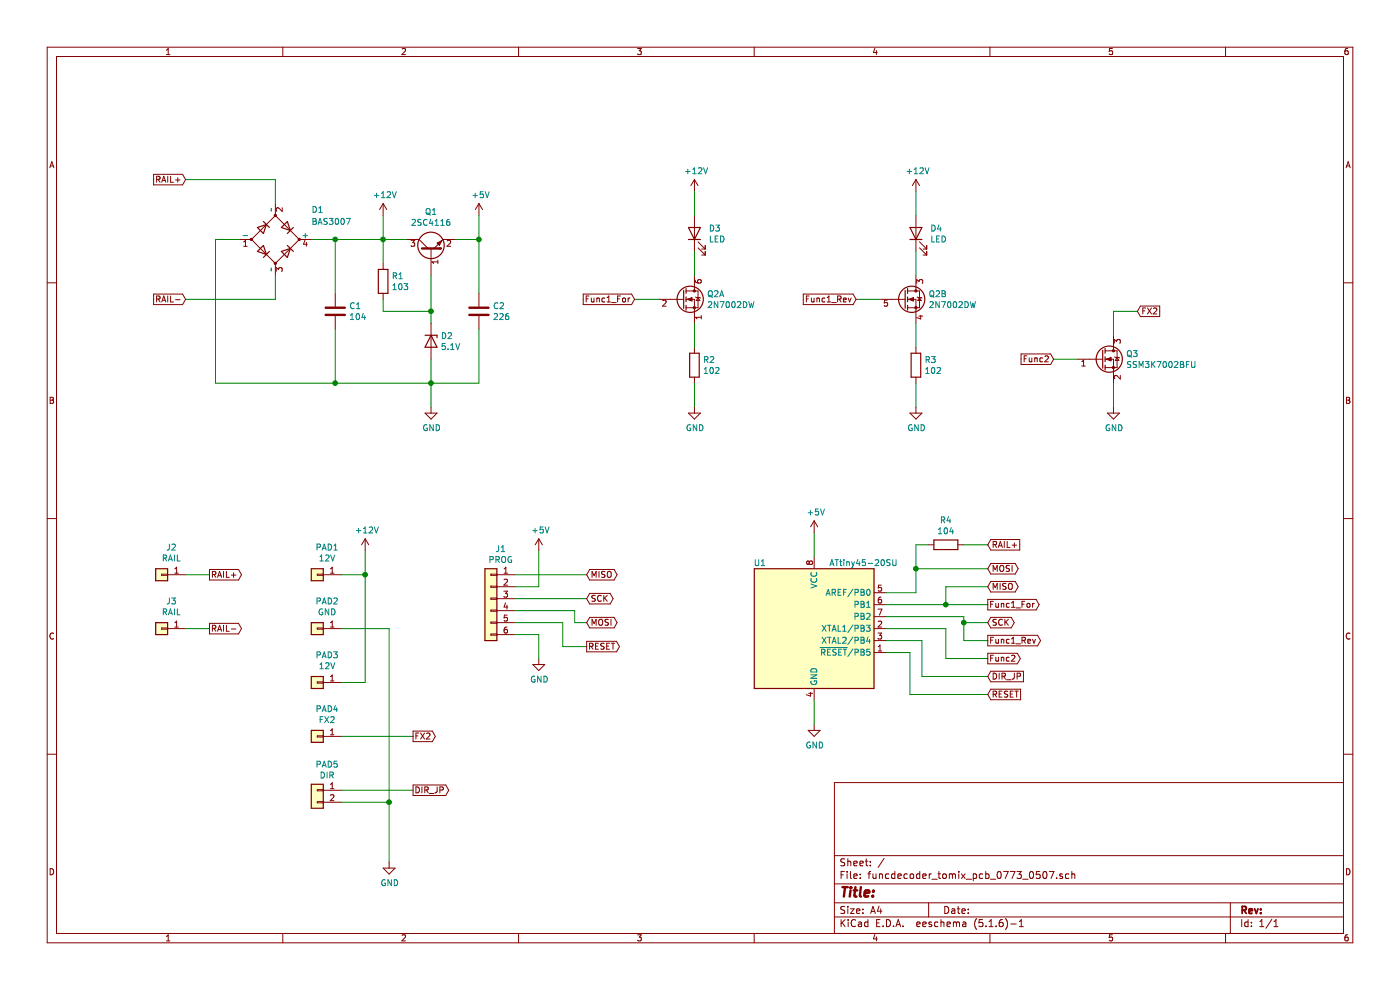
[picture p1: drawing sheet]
EESchema Schematic File Version 4
EELAYER 30 0
EELAYER END
$Descr A4 11693 8268
encoding utf-8
Sheet 1 1
Title ""
Date ""
Rev ""
Comp ""
Comment1 ""
Comment2 ""
Comment3 ""
Comment4 ""
$EndDescr
$Comp
L Device:D_Bridge_-AA+ D1
U 1 1
P 2300 2000
F 0 "D1" H 2600 2250 50  0000 L CNN
F 1 "BAS3007" H 2600 2150 50  0000 L CNN
F 2 "footprint:SOT-143" H 2300 2000 50  0001 C CNN
F 3 "~" H 2300 2000 50  0001 C CNN
	1    2300 2000
	1    0    0    -1  
$EndComp
$Comp
L MCU_Microchip_ATtiny:ATtiny45-20SU U1
U 1 1
P 6800 5250
F 0 "U1" H 6400 5800 50  0000 R CNN
F 1 "ATtiny45-20SU" H 7500 5800 50  0000 R CNN
F 2 "footprint:TSSOP-8" H 6800 5250 50  0001 C CIN
F 3 "http://ww1.microchip.com/downloads/en/DeviceDoc/atmel-2586-avr-8-bit-microcontroller-attiny25-attiny45-attiny85_datasheet.pdf" H 6800 5250 50  0001 C CNN
	1    6800 5250
	1    0    0    -1  
$EndComp
$Comp
L Device:C C2
U 1 1
P 4000 2600
F 0 "C2" H 4115 2646 50  0000 L CNN
F 1 "226" H 4115 2555 50  0000 L CNN
F 2 "footprint:C_1608" H 4038 2450 50  0001 C CNN
F 3 "~" H 4000 2600 50  0001 C CNN
	1    4000 2600
	1    0    0    -1  
$EndComp
$Comp
L Device:C C1
U 1 1
P 2800 2600
F 0 "C1" H 2915 2646 50  0000 L CNN
F 1 "104" H 2915 2555 50  0000 L CNN
F 2 "footprint:C_1005" H 2838 2450 50  0001 C CNN
F 3 "~" H 2800 2600 50  0001 C CNN
	1    2800 2600
	1    0    0    -1  
$EndComp
$Comp
L Device:D_Zener D2
U 1 1
P 3600 2850
F 0 "D2" V 3554 2930 50  0000 L CNN
F 1 "5.1V" V 3645 2930 50  0000 L CNN
F 2 "footprint:UMD2" H 3600 2850 50  0001 C CNN
F 3 "~" H 3600 2850 50  0001 C CNN
	1    3600 2850
	0    1    1    0   
$EndComp
$Comp
L Device:R R1
U 1 1
P 3200 2350
F 0 "R1" H 3270 2396 50  0000 L CNN
F 1 "103" H 3270 2305 50  0000 L CNN
F 2 "footprint:R_1608" V 3130 2350 50  0001 C CNN
F 3 "~" H 3200 2350 50  0001 C CNN
	1    3200 2350
	1    0    0    -1  
$EndComp
$Comp
L Device:Q_DUAL_NMOS_S1G1D2S2G2D1 Q2
U 1 1
P 5700 2500
F 0 "Q2" H 5904 2546 50  0000 L CNN
F 1 "2N7002DW" H 5904 2455 50  0000 L CNN
F 2 "footprint:SOT-363-nomark" H 5900 2500 50  0001 C CNN
F 3 "~" H 5900 2500 50  0001 C CNN
	1    5700 2500
	1    0    0    -1  
$EndComp
$Comp
L Device:Q_DUAL_NMOS_S1G1D2S2G2D1 Q2
U 2 1
P 7550 2500
F 0 "Q2" H 7754 2546 50  0000 L CNN
F 1 "2N7002DW" H 7754 2455 50  0000 L CNN
F 2 "footprint:SOT-363-nomark" H 7750 2500 50  0001 C CNN
F 3 "~" H 7750 2500 50  0001 C CNN
	2    7550 2500
	1    0    0    -1  
$EndComp
$Comp
L Device:Q_NPN_BEC Q1
U 1 1
P 3600 2100
F 0 "Q1" V 3928 2100 50  0000 C CNN
F 1 "2SC4116" V 3837 2100 50  0000 C CNN
F 2 "footprint:SC-70" H 3800 2200 50  0001 C CNN
F 3 "~" H 3600 2100 50  0001 C CNN
	1    3600 2100
	0    -1   -1   0   
$EndComp
Wire Wire Line
	3200 2500 3200 2600
Wire Wire Line
	3200 2600 3600 2600
Wire Wire Line
	3600 2600 3600 2300
Wire Wire Line
	3600 2600 3600 2700
Connection ~ 3600 2600
Wire Wire Line
	3200 2200 3200 2000
Wire Wire Line
	3200 2000 3400 2000
Connection ~ 3200 2000
Wire Wire Line
	2800 2450 2800 2000
Wire Wire Line
	2800 2000 3200 2000
Wire Wire Line
	2800 2000 2600 2000
Connection ~ 2800 2000
Wire Wire Line
	2000 2000 1800 2000
Wire Wire Line
	1800 2000 1800 3200
Wire Wire Line
	1800 3200 2800 3200
Wire Wire Line
	3600 3200 3600 3000
Wire Wire Line
	3600 3200 4000 3200
Wire Wire Line
	4000 3200 4000 2750
Connection ~ 3600 3200
Wire Wire Line
	4000 2450 4000 2000
Wire Wire Line
	4000 2000 3800 2000
Wire Wire Line
	2800 2750 2800 3200
Connection ~ 2800 3200
Wire Wire Line
	2800 3200 3600 3200
Wire Wire Line
	2300 2300 2300 2500
Wire Wire Line
	2300 1700 2300 1500
Wire Wire Line
	2300 1500 1550 1500
Text GLabel 1550 1500 0    50   Input ~ 0
RAIL+
Text GLabel 1550 2500 0    50   Input ~ 0
RAIL-
Wire Wire Line
	1550 2500 2300 2500
Wire Wire Line
	4000 2000 4000 1800
Connection ~ 4000 2000
$Comp
L power:+5V #PWR0101
U 1 1
P 4000 1800
F 0 "#PWR0101" H 4000 1650 50  0001 C CNN
F 1 "+5V" H 4015 1973 50  0000 C CNN
F 2 "" H 4000 1800 50  0001 C CNN
F 3 "" H 4000 1800 50  0001 C CNN
	1    4000 1800
	1    0    0    -1  
$EndComp
$Comp
L power:GND #PWR0102
U 1 1
P 3600 3400
F 0 "#PWR0102" H 3600 3150 50  0001 C CNN
F 1 "GND" H 3605 3227 50  0000 C CNN
F 2 "" H 3600 3400 50  0001 C CNN
F 3 "" H 3600 3400 50  0001 C CNN
	1    3600 3400
	1    0    0    -1  
$EndComp
$Comp
L power:+12V #PWR0103
U 1 1
P 3200 1800
F 0 "#PWR0103" H 3200 1650 50  0001 C CNN
F 1 "+12V" H 3215 1973 50  0000 C CNN
F 2 "" H 3200 1800 50  0001 C CNN
F 3 "" H 3200 1800 50  0001 C CNN
	1    3200 1800
	1    0    0    -1  
$EndComp
Wire Wire Line
	3200 1800 3200 2000
Wire Wire Line
	3600 3200 3600 3400
$Comp
L Device:R R3
U 1 1
P 7650 3050
F 0 "R3" H 7720 3096 50  0000 L CNN
F 1 "102" H 7720 3005 50  0000 L CNN
F 2 "footprint:R_1608" V 7580 3050 50  0001 C CNN
F 3 "~" H 7650 3050 50  0001 C CNN
	1    7650 3050
	1    0    0    -1  
$EndComp
$Comp
L Device:R R2
U 1 1
P 5800 3050
F 0 "R2" H 5870 3096 50  0000 L CNN
F 1 "102" H 5870 3005 50  0000 L CNN
F 2 "footprint:R_1608" V 5730 3050 50  0001 C CNN
F 3 "~" H 5800 3050 50  0001 C CNN
	1    5800 3050
	1    0    0    -1  
$EndComp
Wire Wire Line
	5800 2700 5800 2900
Wire Wire Line
	5800 3200 5800 3400
Wire Wire Line
	7650 3200 7650 3400
Wire Wire Line
	7650 2700 7650 2900
Wire Wire Line
	5800 2300 5800 2100
Wire Wire Line
	7650 2300 7650 2100
Wire Wire Line
	7350 2500 7150 2500
Wire Wire Line
	5500 2500 5300 2500
Text GLabel 5300 2500 0    50   Input ~ 0
Func1_For
Text GLabel 7150 2500 0    50   Input ~ 0
Func1_Rev
$Comp
L Device:LED D3
U 1 1
P 5800 1950
F 0 "D3" V 5839 1832 50  0000 R CNN
F 1 "LED" V 5748 1832 50  0000 R CNN
F 2 "footprint:LED_1224_1005_SIDE" H 5800 1950 50  0001 C CNN
F 3 "~" H 5800 1950 50  0001 C CNN
	1    5800 1950
	0    -1   -1   0   
$EndComp
$Comp
L Device:LED D4
U 1 1
P 7650 1950
F 0 "D4" V 7689 1832 50  0000 R CNN
F 1 "LED" V 7598 1832 50  0000 R CNN
F 2 "footprint:LED_1224_1005_SIDE" H 7650 1950 50  0001 C CNN
F 3 "~" H 7650 1950 50  0001 C CNN
	1    7650 1950
	0    -1   -1   0   
$EndComp
Wire Wire Line
	7650 1800 7650 1600
Wire Wire Line
	5800 1800 5800 1600
$Comp
L power:+12V #PWR0104
U 1 1
P 5800 1600
F 0 "#PWR0104" H 5800 1450 50  0001 C CNN
F 1 "+12V" H 5815 1773 50  0000 C CNN
F 2 "" H 5800 1600 50  0001 C CNN
F 3 "" H 5800 1600 50  0001 C CNN
	1    5800 1600
	1    0    0    -1  
$EndComp
$Comp
L power:+12V #PWR0105
U 1 1
P 7650 1600
F 0 "#PWR0105" H 7650 1450 50  0001 C CNN
F 1 "+12V" H 7665 1773 50  0000 C CNN
F 2 "" H 7650 1600 50  0001 C CNN
F 3 "" H 7650 1600 50  0001 C CNN
	1    7650 1600
	1    0    0    -1  
$EndComp
$Comp
L power:GND #PWR0106
U 1 1
P 5800 3400
F 0 "#PWR0106" H 5800 3150 50  0001 C CNN
F 1 "GND" H 5805 3227 50  0000 C CNN
F 2 "" H 5800 3400 50  0001 C CNN
F 3 "" H 5800 3400 50  0001 C CNN
	1    5800 3400
	1    0    0    -1  
$EndComp
$Comp
L power:GND #PWR0107
U 1 1
P 7650 3400
F 0 "#PWR0107" H 7650 3150 50  0001 C CNN
F 1 "GND" H 7655 3227 50  0000 C CNN
F 2 "" H 7650 3400 50  0001 C CNN
F 3 "" H 7650 3400 50  0001 C CNN
	1    7650 3400
	1    0    0    -1  
$EndComp
Wire Wire Line
	6800 4650 6800 4450
Wire Wire Line
	6800 5850 6800 6050
$Comp
L power:GND #PWR0108
U 1 1
P 6800 6050
F 0 "#PWR0108" H 6800 5800 50  0001 C CNN
F 1 "GND" H 6805 5877 50  0000 C CNN
F 2 "" H 6800 6050 50  0001 C CNN
F 3 "" H 6800 6050 50  0001 C CNN
	1    6800 6050
	1    0    0    -1  
$EndComp
$Comp
L power:+5V #PWR0109
U 1 1
P 6800 4450
F 0 "#PWR0109" H 6800 4300 50  0001 C CNN
F 1 "+5V" H 6815 4623 50  0000 C CNN
F 2 "" H 6800 4450 50  0001 C CNN
F 3 "" H 6800 4450 50  0001 C CNN
	1    6800 4450
	1    0    0    -1  
$EndComp
$Comp
L Connector_Generic:Conn_01x06 J1
U 1 1
P 4100 5000
F 0 "J1" H 4018 5417 50  0000 C CNN
F 1 "PROG" H 4018 5326 50  0000 C CNN
F 2 "footprint:PAD_PROG_6PIN_HOLE0.6" H 4100 5000 50  0001 C CNN
F 3 "~" H 4100 5000 50  0001 C CNN
	1    4100 5000
	-1   0    0    -1  
$EndComp
Wire Wire Line
	4300 4900 4500 4900
Wire Wire Line
	4500 4900 4500 4600
Wire Wire Line
	4300 5300 4500 5300
Wire Wire Line
	4500 5300 4500 5500
$Comp
L power:+5V #PWR0110
U 1 1
P 4500 4600
F 0 "#PWR0110" H 4500 4450 50  0001 C CNN
F 1 "+5V" H 4515 4773 50  0000 C CNN
F 2 "" H 4500 4600 50  0001 C CNN
F 3 "" H 4500 4600 50  0001 C CNN
	1    4500 4600
	1    0    0    -1  
$EndComp
$Comp
L power:GND #PWR0111
U 1 1
P 4500 5500
F 0 "#PWR0111" H 4500 5250 50  0001 C CNN
F 1 "GND" H 4505 5327 50  0000 C CNN
F 2 "" H 4500 5500 50  0001 C CNN
F 3 "" H 4500 5500 50  0001 C CNN
	1    4500 5500
	1    0    0    -1  
$EndComp
Wire Wire Line
	4300 4800 4900 4800
Wire Wire Line
	4300 5000 4900 5000
Wire Wire Line
	4800 5100 4800 5200
Wire Wire Line
	4800 5200 4900 5200
Wire Wire Line
	4300 5100 4800 5100
Wire Wire Line
	4300 5200 4700 5200
Wire Wire Line
	4700 5200 4700 5400
Wire Wire Line
	4700 5400 4900 5400
Text GLabel 4900 5400 2    50   Output ~ 0
RESET
Text GLabel 4900 5200 2    50   BiDi ~ 0
MOSI
Text GLabel 4900 5000 2    50   BiDi ~ 0
SCK
Text GLabel 4900 4800 2    50   BiDi ~ 0
MISO
Text GLabel 8250 5800 2    50   Input ~ 0
RESET
Text GLabel 8250 4750 2    50   BiDi ~ 0
MOSI
Text GLabel 8250 4900 2    50   BiDi ~ 0
MISO
Text GLabel 8250 5200 2    50   BiDi ~ 0
SCK
$Comp
L Device:R R4
U 1 1
P 7900 4550
F 0 "R4" V 7693 4550 50  0000 C CNN
F 1 "104" V 7784 4550 50  0000 C CNN
F 2 "footprint:R_1608" V 7830 4550 50  0001 C CNN
F 3 "~" H 7900 4550 50  0001 C CNN
	1    7900 4550
	0    1    1    0   
$EndComp
Text GLabel 8250 4550 2    50   Input ~ 0
RAIL+
Wire Wire Line
	8050 4550 8250 4550
Wire Wire Line
	7750 4550 7650 4550
Wire Wire Line
	7650 4550 7650 4750
Wire Wire Line
	7650 4750 8250 4750
Wire Wire Line
	7400 4950 7650 4950
Connection ~ 7650 4750
Wire Wire Line
	7400 5050 7900 5050
Text GLabel 8250 5050 2    50   Output ~ 0
Func1_For
Text GLabel 8250 5350 2    50   Output ~ 0
Func1_Rev
Wire Wire Line
	8250 5050 7900 5050
Connection ~ 7900 5050
Wire Wire Line
	7900 4900 8250 4900
Wire Wire Line
	7900 4900 7900 5050
Wire Wire Line
	7650 4750 7650 4950
Wire Wire Line
	7400 5150 8050 5150
Wire Wire Line
	8050 5150 8050 5200
Wire Wire Line
	8050 5200 8250 5200
Wire Wire Line
	8050 5200 8050 5350
Wire Wire Line
	8050 5350 8250 5350
Connection ~ 8050 5200
Text GLabel 8250 5650 2    50   Input ~ 0
DIR_JP
Wire Wire Line
	8250 5650 7700 5650
Wire Wire Line
	7700 5650 7700 5350
Wire Wire Line
	7700 5350 7400 5350
Wire Wire Line
	7400 5450 7600 5450
Wire Wire Line
	7600 5450 7600 5800
Wire Wire Line
	7600 5800 8250 5800
Text GLabel 8250 5500 2    50   Output ~ 0
Func2
Wire Wire Line
	7400 5250 7900 5250
Wire Wire Line
	7900 5250 7900 5500
Wire Wire Line
	7900 5500 8250 5500
$Comp
L Device:Q_NMOS_GSD Q3
U 1 1
P 9200 3000
F 0 "Q3" H 9404 3046 50  0000 L CNN
F 1 "SSM3K7002BFU" H 9404 2955 50  0000 L CNN
F 2 "footprint:SC-70" H 9400 3100 50  0001 C CNN
F 3 "~" H 9200 3000 50  0001 C CNN
	1    9200 3000
	1    0    0    -1  
$EndComp
Wire Wire Line
	9300 3200 9300 3400
$Comp
L power:GND #PWR0112
U 1 1
P 9300 3400
F 0 "#PWR0112" H 9300 3150 50  0001 C CNN
F 1 "GND" H 9305 3227 50  0000 C CNN
F 2 "" H 9300 3400 50  0001 C CNN
F 3 "" H 9300 3400 50  0001 C CNN
	1    9300 3400
	1    0    0    -1  
$EndComp
Wire Wire Line
	9000 3000 8800 3000
Text GLabel 8800 3000 0    50   Input ~ 0
Func2
Text GLabel 9500 2600 2    50   Input ~ 0
FX2
Wire Wire Line
	9300 2800 9300 2600
Wire Wire Line
	9300 2600 9500 2600
$Comp
L Connector_Generic:Conn_01x01 PAD1
U 1 1
P 2650 4800
F 0 "PAD1" H 2568 4575 50  0000 C CNN
F 1 "12V" H 2568 4666 50  0000 C CNN
F 2 "footprint:PAD_1.2x1.2_Hole0.7" H 2650 4800 50  0001 C CNN
F 3 "~" H 2650 4800 50  0001 C CNN
	1    2650 4800
	-1   0    0    1   
$EndComp
$Comp
L Connector_Generic:Conn_01x01 PAD2
U 1 1
P 2650 5250
F 0 "PAD2" H 2568 5025 50  0000 C CNN
F 1 "GND" H 2568 5116 50  0000 C CNN
F 2 "footprint:PAD_1.2x1.2_Hole0.7" H 2650 5250 50  0001 C CNN
F 3 "~" H 2650 5250 50  0001 C CNN
	1    2650 5250
	-1   0    0    1   
$EndComp
$Comp
L Connector_Generic:Conn_01x01 PAD3
U 1 1
P 2650 5700
F 0 "PAD3" H 2568 5475 50  0000 C CNN
F 1 "12V" H 2568 5566 50  0000 C CNN
F 2 "footprint:PAD_0.5x1.2_SMD" H 2650 5700 50  0001 C CNN
F 3 "~" H 2650 5700 50  0001 C CNN
	1    2650 5700
	-1   0    0    1   
$EndComp
$Comp
L Connector_Generic:Conn_01x01 PAD4
U 1 1
P 2650 6150
F 0 "PAD4" H 2568 5925 50  0000 C CNN
F 1 "FX2" H 2568 6016 50  0000 C CNN
F 2 "footprint:PAD_1.2x0.8_SMD" H 2650 6150 50  0001 C CNN
F 3 "~" H 2650 6150 50  0001 C CNN
	1    2650 6150
	-1   0    0    1   
$EndComp
Wire Wire Line
	2850 4800 3050 4800
Wire Wire Line
	3050 4800 3050 5700
Wire Wire Line
	3050 5700 2850 5700
Wire Wire Line
	3050 4800 3050 4600
Connection ~ 3050 4800
Wire Wire Line
	2850 5250 3250 5250
$Comp
L power:GND #PWR0113
U 1 1
P 3250 7200
F 0 "#PWR0113" H 3250 6950 50  0001 C CNN
F 1 "GND" H 3255 7027 50  0000 C CNN
F 2 "" H 3250 7200 50  0001 C CNN
F 3 "" H 3250 7200 50  0001 C CNN
	1    3250 7200
	1    0    0    -1  
$EndComp
$Comp
L power:+12V #PWR0114
U 1 1
P 3050 4600
F 0 "#PWR0114" H 3050 4450 50  0001 C CNN
F 1 "+12V" H 3065 4773 50  0000 C CNN
F 2 "" H 3050 4600 50  0001 C CNN
F 3 "" H 3050 4600 50  0001 C CNN
	1    3050 4600
	1    0    0    -1  
$EndComp
Wire Wire Line
	2850 6150 3450 6150
Wire Wire Line
	2850 6600 3450 6600
Text GLabel 3450 6150 2    50   Output ~ 0
FX2
Text GLabel 3450 6600 2    50   Output ~ 0
DIR_JP
$Comp
L Connector_Generic:Conn_01x01 J2
U 1 1
P 1350 4800
F 0 "J2" H 1268 4575 50  0000 C CNN
F 1 "RAIL" H 1268 4666 50  0000 C CNN
F 2 "footprint:PAD_1.0x1.0_Hole0.5" H 1350 4800 50  0001 C CNN
F 3 "~" H 1350 4800 50  0001 C CNN
	1    1350 4800
	-1   0    0    1   
$EndComp
$Comp
L Connector_Generic:Conn_01x01 J3
U 1 1
P 1350 5250
F 0 "J3" H 1268 5025 50  0000 C CNN
F 1 "RAIL" H 1268 5116 50  0000 C CNN
F 2 "footprint:PAD_1.0x1.0_Hole0.5" H 1350 5250 50  0001 C CNN
F 3 "~" H 1350 5250 50  0001 C CNN
	1    1350 5250
	-1   0    0    1   
$EndComp
Wire Wire Line
	1550 4800 1750 4800
Wire Wire Line
	1550 5250 1750 5250
Text GLabel 1750 5250 2    50   Output ~ 0
RAIL-
Text GLabel 1750 4800 2    50   Output ~ 0
RAIL+
$Comp
L Connector_Generic:Conn_01x02 PAD5
U 1 1
P 2650 6600
F 0 "PAD5" H 2568 6817 50  0000 C CNN
F 1 "DIR" H 2568 6726 50  0000 C CNN
F 2 "footprint:SOLDER_CONN_PAD_1.5mm" H 2650 6600 50  0001 C CNN
F 3 "~" H 2650 6600 50  0001 C CNN
	1    2650 6600
	-1   0    0    -1  
$EndComp
Wire Wire Line
	3250 5250 3250 6700
Wire Wire Line
	2850 6700 3250 6700
Connection ~ 3250 6700
Wire Wire Line
	3250 6700 3250 7200
$EndSCHEMATC
